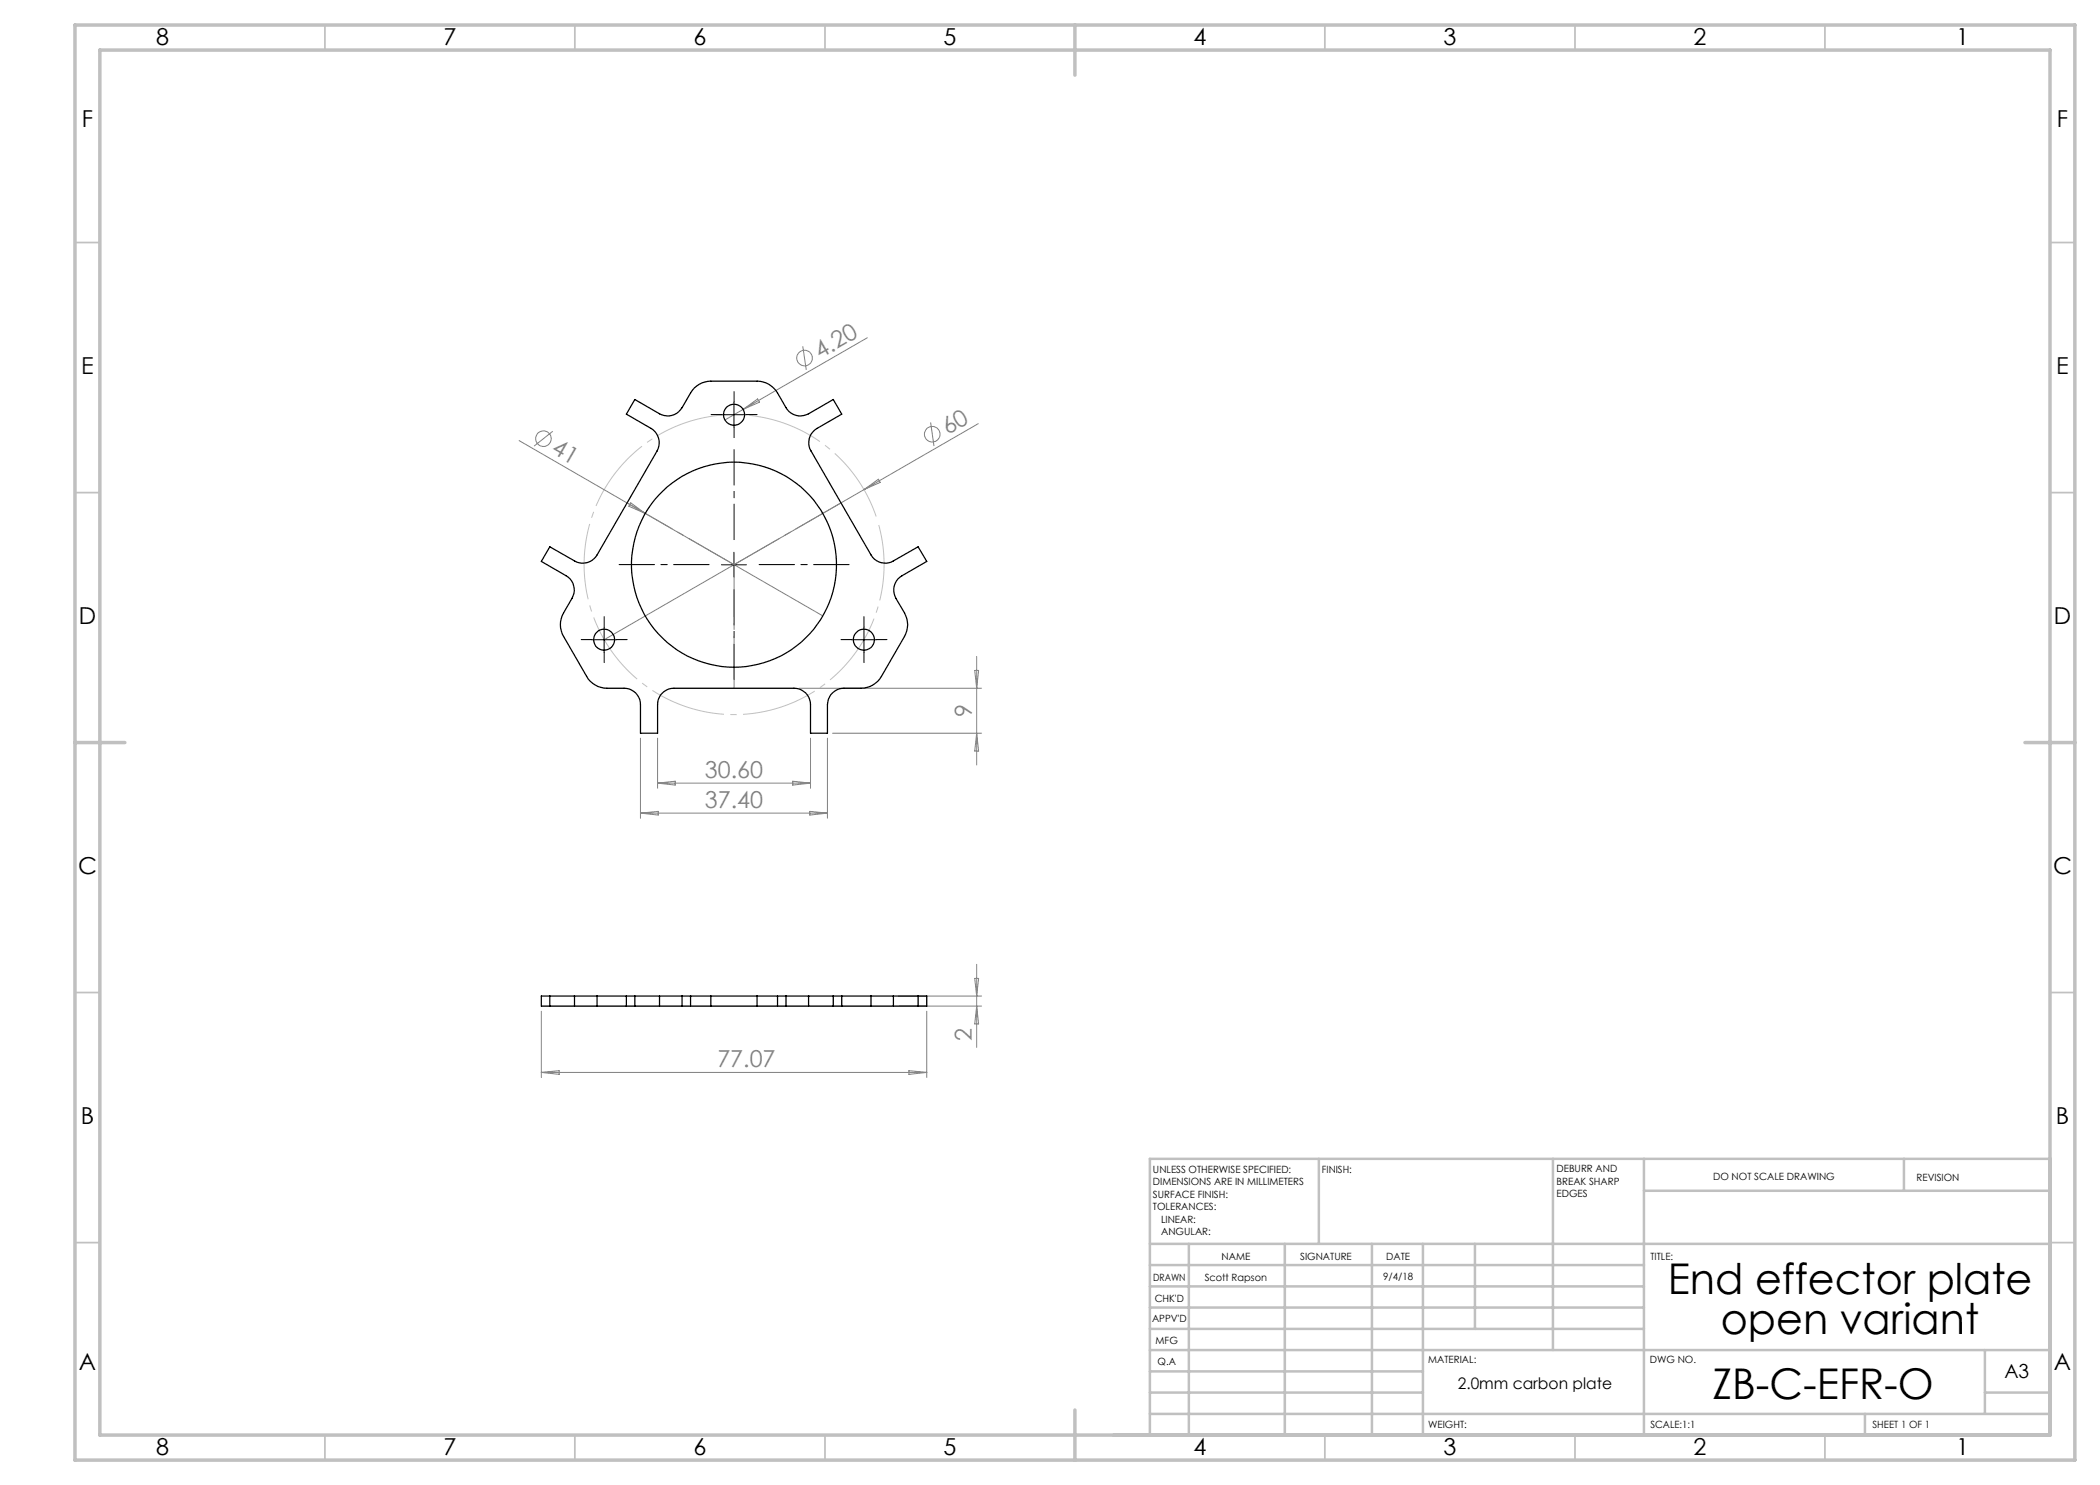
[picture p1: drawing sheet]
<svg xmlns="http://www.w3.org/2000/svg" width="420mm" height="297mm" viewBox="0 0 420 297" stroke-linecap="round" stroke-linejoin="round" font-family="sans-serif">
<g fill="none" stroke="#808080" stroke-width=".2">
<path d="M160.5 69.2l.8 4.8M173.5 67.6l-24.9 14.3M103.8 88.1l60.8 35.1M110.6 86.3l-3.8 2.9M148.6 81.9l-3.6 2.1M148.6 81.9l2.9-2.1 .4 .6zM172.8 97.9l-52 30M172.8 97.9l2.9-2.1 .3 .7zM186.1 84.5l.7 4.7M195.7 84.7l-22.9 13.2M126.2 100.6l2.8 2.1-3.2-1.5zM159.8 137.7h36.5"/>
<path d="M194.9 134.1h.8l-.4 3.6zM195.3 131.3v21.7M128.1 147.6v16.1M131.5 147.6v10.1M131.5 156.6h30.6M131.5 156.6l3.5-.4v.8zM158.5 156.2l3.6 .4-3.6 .4zM162.1 147.6v10.1M165.5 147.6v16.1M166.5 146.6h29.8M195.3 146.6l.4 3.6h-.8zM128.1 162.6h37.4"/>
<path d="M128.1 162.6l3.6-.3v.7zM162 162.3l3.5 .3-3.5 .4zM179.7 199.2h16.6M194.9 195.7h.8l-.4 3.5zM195.3 192.9v16.6M108.3 202.2v13.3M108.3 214.5h77M108.3 214.5l3.5-.4v.8zM179.7 201.2h16.6M181.8 214.1l3.5 .4-3.5 .4zM185.3 202.2v13.3M195.3 201.2l.4 3.6h-.8z"/>
<circle cx="160.9" cy="71.6" r="1.55"/>
<circle cx="108.7" cy="87.7" r="1.56"/>
<circle cx="186.4" cy="86.9" r="1.55"/>
</g>
<path d="M175.5 104.2a30 30 0 0 0-50.3-12.1 30 30 0 0 0 13.9 49.8 30 30 0 0 0 36.8-36.2l-.4-1.5" fill="none" stroke="#c0c0c0" stroke-width=".2" stroke-dasharray="15.2 1.3 1.3 1.3" stroke-dashoffset="-.9" stroke-linecap="butt"/>
<g fill="none" stroke="#c0c0c0" stroke-width=".35">
<path d="M65 5v5M115 5v5M165 5v5M265 5v5M315 5v5M365 5v5M15 48.5h5M410 48.5h5M15 98.5h5M410 98.5h5M15 198.5h5M410 198.5h5"/>
<path d="M15 248.5h5M410 248.5h5M65 287v5M115 287v5M165 287v5M265 287v5M315 287v5M365 287v5"/>
</g>
<g fill="none" stroke="#c0c0c0" stroke-width=".5">
<path d="M263.8 231.8v17M310.6 231.8v38.2M328.8 231.8v55.2M328.8 238.2h81.2M380.8 231.8v6.4M410 231.8h-180v55.2M230 248.8h180M230 257.3h98.8M230 253h98.8M237.8 248.8v38.2M257 248.8v38.2M274.4 248.8v38.2"/>
<path d="M284.6 248.8v38.2M295 248.8v17M230 265.8h98.8M230 261.5h98.8M230 278.5h54.6M230 274.3h54.6M230 270h180M397 278.5h13M397 270v12.8M230 282.8h180M373 282.8v4.2"/>
</g>
<path d="M15 5h400v287h-400zM20 10h390v277h-390zM215 5v10M15 148.5h10M405 148.5h10M215 282v10" fill="none" stroke="#c0c0c0" stroke-width=".7"/>
<path d="M144.3 82.9h-2.1M146.8 80.4v-2.1M146.8 85.4v2.1M149.3 82.9h2.1M118.3 127.9h-2.1M120.8 125.4v-2.1M120.8 130.4v2.1M123.3 127.9h2.1M170.3 127.9h-2.1M172.8 125.4v-2.1M172.8 130.4v2.1M175.3 127.9h2.1" fill="none" stroke="#000" stroke-width=".2" stroke-dasharray="15.2 1.3 1.3 1.3"/>
<path d="M141.8 112.9h-18M146.8 107.9v-18M146.8 117.9v18M151.8 112.9h18" fill="none" stroke="#000" stroke-width=".2" stroke-dasharray="15.2 1.3 1.3 1.3" stroke-dashoffset="8.1"/>
<path d="M144.3 82.9h5M146.8 80.4v5M144.3 113h5M146.8 110.5v4.9M118.3 127.9h5M120.8 125.4v5.1M170.3 127.9h5M172.8 125.4v5.1" fill="none" stroke="#000" stroke-width=".2"/>
<path d="M125.4 100.6l21.4 12.3M168.2 100.6l-21.4 12.3M146.8 137.6v-24.7" fill="none" stroke="#808080" stroke-width=".2" stroke-dasharray="15.2 1.3 1.3 1.3" stroke-dashoffset="4.8"/>
<g fill="none" stroke="#000" stroke-width=".25">
<path d="M127 79.9l4.9 2.9a3.3 3.3 0 0 0 4.5-1.3l1.7-2.9a4.7 4.7 0 0 1 4.1-2.4h9.2a4.7 4.7 0 0 1 4.1 2.4l1.7 2.9a3.3 3.3 0 0 0 4.5 1.3l5-2.9 1.6 2.9-4.9 2.9a3.3 3.3 0 0 0-1.2 4.5l12 20.8a3.2 3.2 0 0 0 4.5 1.2l4.9-2.8 1.7 2.9-4.9 2.8a3.3 3.3 0 0 0-1.2 4.6l1.7 2.9a4.7 4.7 0 0 1 0 4.7l-4.6 8a4.7 4.7 0 0 1-4.1 2.4h-3.4a3.3 3.3 0 0 0-3.3 3.2v5.7h-3.4v-5.7a3.3 3.3 0 0 0-3.3-3.2h-24a3.3 3.3 0 0 0-3.3 3.2v5.7h-3.4v-5.7a3.3 3.3 0 0 0-3.3-3.2h-3.4a4.7 4.7 0 0 1-4.1-2.4l-4.6-8a4.7 4.7 0 0 1 0-4.7l1.7-2.9a3.3 3.3 0 0 0-1.2-4.6l-4.9-2.8 1.7-2.9 4.9 2.8a3.3 3.3 0 0 0 4.5-1.2l12-20.8a3.3 3.3 0 0 0-1.2-4.5l-4.9-2.9zM110 199.2v2M114.9 199.2h4.5M114.9 199.2h-6.6v2h6.6M114.9 199.2v2M119.4 199.2h12.5M119.4 199.2v2M125.3 199.2v2M127 199.2v2M131.9 199.2h4.5M131.9 199.2v2M136.4 199.2h1.7"/>
<path d="M136.4 199.2v2M138.1 199.2h4.1M138.1 199.2v2M142.2 199.2v2M142.2 199.2h9.2M151.4 199.2h4.1M151.4 199.2v2M155.5 199.2h1.7M155.5 199.2v2M157.2 199.2h4.5M157.2 199.2v2M161.7 199.2h12.5"/>
<path d="M161.7 199.2v2M166.7 199.2v2M168.3 199.2v2M174.2 199.2h4.5M174.2 199.2v2M178.7 199.2h6.6v2h-6.6M178.7 199.2v2M183.6 199.2v2M114.9 201.2h4.5M119.4 201.2h12.5M131.9 201.2h4.5M136.4 201.2h1.7"/>
<path d="M138.1 201.2h4.1M142.2 201.2h9.2M151.4 201.2h4.1M155.5 201.2h1.7M157.2 201.2h4.5M161.7 201.2h12.5M174.2 201.2h4.5"/>
<circle cx="146.8" cy="82.9" r="2.11"/>
<circle cx="146.8" cy="112.9" r="20.5"/>
<circle cx="120.8" cy="127.9" r="2.1"/>
<circle cx="172.8" cy="127.9" r="2.1"/>
</g>
<g font-size="8.5">
<text x="333.5" y="258.8">End effector plate</text>
<text x="344.2" y="266.9">open variant</text>
<text x="342.5" y="279.7">ZB-C-EFR-O</text>
</g>
<g font-size="4.7">
<text x="31.2" y="9">8</text>
<text x="88.7" y="9">7</text>
<text x="138.7" y="9">6</text>
<text x="188.7" y="9">5</text>
<text x="238.7" y="9">4</text>
<text x="288.7" y="9">3</text>
<text x="338.7" y="9">2</text>
<text x="391.2" y="9">1</text>
<text x="16.4" y="25.5">F</text>
<text x="411.4" y="25.5">F</text>
<text x="16.2" y="74.7">E</text>
<text x="411.2" y="74.7">E</text>
<text x="15.8" y="124.8">D</text>
<text x="410.8" y="124.8">D</text>
<text x="15.6" y="174.8">C</text>
<text x="410.6" y="174.8">C</text>
<text x="16.2" y="224.7">B</text>
<text x="411.2" y="224.7">B</text>
<text x="15.8" y="274">A</text>
<text x="410.8" y="274">A</text>
<text x="31.2" y="291">8</text>
<text x="88.7" y="291">7</text>
<text x="138.7" y="291">6</text>
<text x="188.7" y="291">5</text>
<text x="238.7" y="291">4</text>
<text x="288.7" y="291">3</text>
<text x="338.7" y="291">2</text>
<text x="391.2" y="291">1</text>
</g>
<g font-size="4.7" fill="#808080">
<text x="164" y="71.8" transform="rotate(-30 164 71.8)">4.20</text>
<text x="189.5" y="87" transform="rotate(-30 189.5 87)">60</text>
<text x="110.1" y="90.5" transform="rotate(30 110.1 90.5)">41</text>
<text x="194.3" y="143.4" transform="rotate(-90 194.3 143.4)">9</text>
<text x="141" y="155.6">30.60</text>
<text x="141" y="161.6">37.40</text>
<text x="194.3" y="208.2" transform="rotate(-90 194.3 208.2)">2</text>
<text x="143.5" y="213.5">77.07</text>
</g>
<text font-size="3.9" x="400.9" y="275.5">A3</text>
<text font-size="3.2" x="291.6" y="277.9">2.0mm carbon plate</text>
<g font-size="2">
<text x="230.6" y="234.6">UNLESS OTHERWISE SPECIFIED:</text>
<text x="230.6" y="237.1">DIMENSIONS ARE IN MILLIMETERS</text>
<text x="230.6" y="239.6">SURFACE FINISH:</text>
<text x="264.4" y="234.6">FINISH:</text>
<text x="311.3" y="234.5">DEBURR AND</text>
<text x="311.3" y="237">BREAK SHARP</text>
<text x="311.3" y="239.5">EDGES</text>
<text x="342.6" y="236">DO NOT SCALE DRAWING</text>
<text x="383.3" y="236.2">REVISION</text>
<text x="230.6" y="242.1">TOLERANCES:</text>
<text x="232.2" y="244.6">LINEAR:</text>
<text x="232.2" y="247.1">ANGULAR:</text>
<text x="244.3" y="252">NAME</text>
<text x="260" y="251.9">SIGNATURE</text>
<text x="277.2" y="251.9">DATE</text>
<text x="330.1" y="251.9">TITLE:</text>
<text x="230.6" y="256.1">DRAWN</text>
<text x="240.9" y="256.1">Scott Rapson</text>
<text x="276.6" y="255.9">9/4/18</text>
<text x="230.9" y="260.3">CHK'D</text>
<text x="230.4" y="264.4">APPV'D</text>
<text x="231.1" y="268.8">MFG</text>
<text x="231.5" y="273">Q.A</text>
<text x="285.6" y="272.5">MATERIAL:</text>
<text x="330" y="272.5">DWG NO.</text>
<text x="285.6" y="285.5">WEIGHT:</text>
<text x="330.1" y="285.6">SCALE:1:1</text>
<text x="374.5" y="285.6">SHEET 1 OF 1</text>
</g>
</svg>
